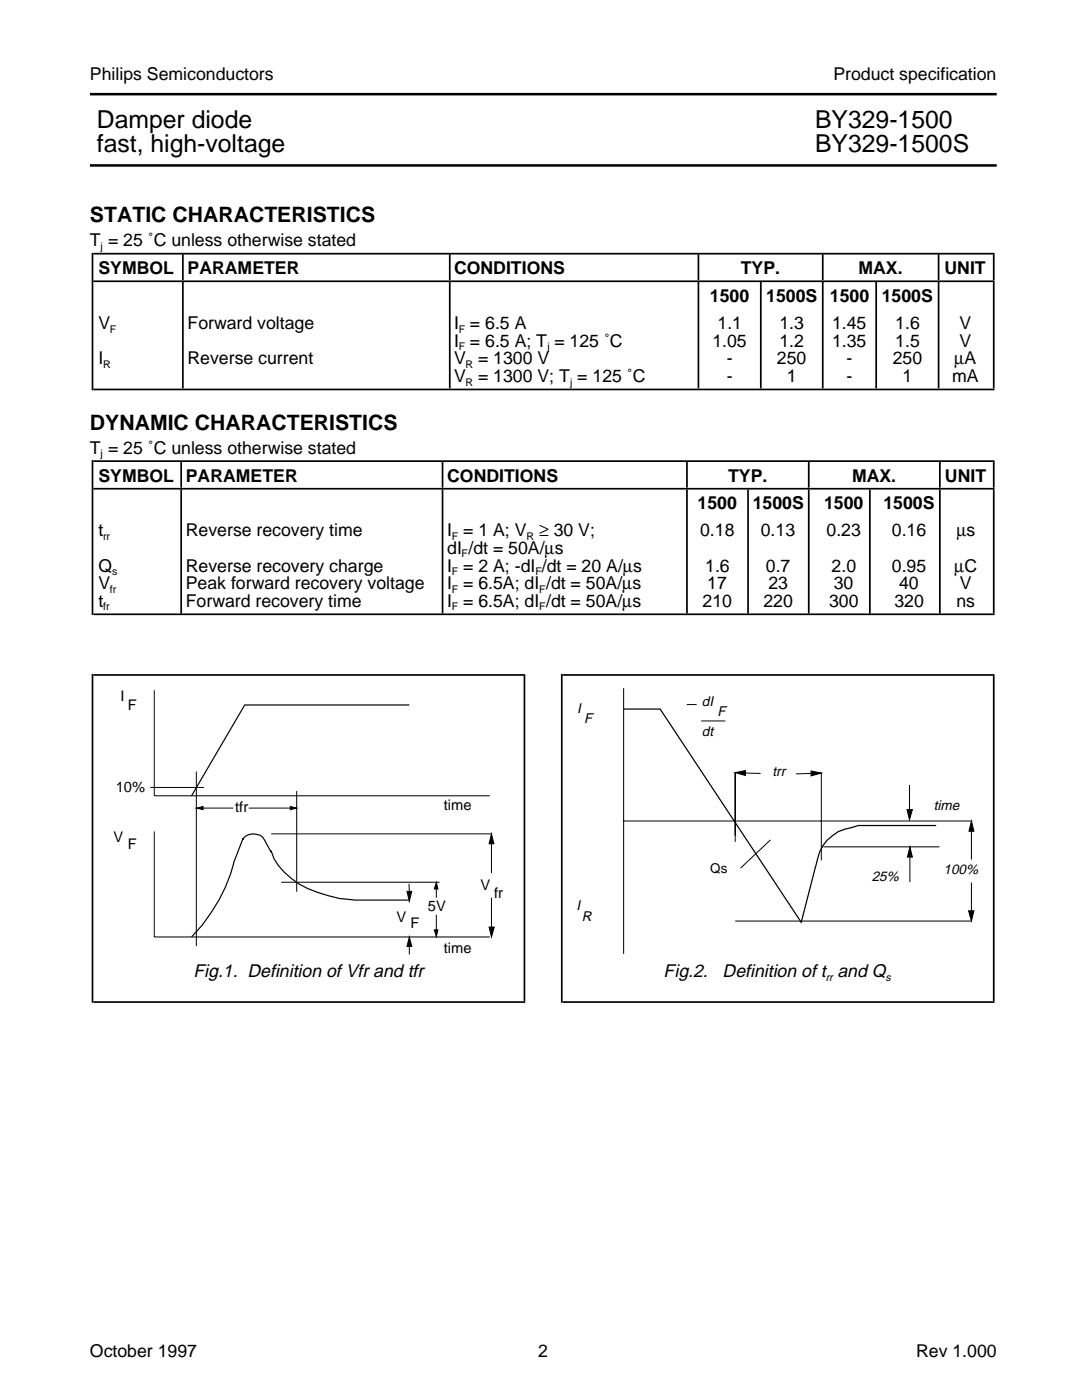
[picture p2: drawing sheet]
<svg xmlns="http://www.w3.org/2000/svg" width="216mm" height="279mm" viewBox="0 0 216 279" stroke-linecap="round" stroke-linejoin="round" font-family="sans-serif">
<g fill="none" stroke="#000" stroke-width=".2">
<path d="M30.8 137.8v21h67M124.4 137.3v53.1M30 157.2h10.7M39.2 154v34.8M59.2 157.9v20.1M137 140.6h2M139.9 143.9h4.8M146.7 154.2v13.8M148.7 154.3l3.1 .1M161.8 154.4h-3M163.9 154.2v17.5M181.5 156.6v5"/>
<path d="M30.8 165.9v21.1h67M40.5 161.3h6M49.6 161.3h8.3M54.1 166.4h44M56.1 176.1h31.6M81.6 176.4l.1 1.5M87.1 177.4v1.8M98.1 168.4v5.9M98.1 179.2v5.8M124.4 163.9h69.6M153.7 167.6l-5.9 5.7M164.3 169h23.2"/>
<path d="M181.6 171.1v4.9M193.8 165.9v5.6M193.8 176.1v5.7M81.7 188.9v1.6M87.1 182.6v3M146.7 183.8h13M159.9 183.8h33.9"/>
</g>
<g fill="#000" stroke="#000" stroke-width=".2">
<path d="M146.7 154.2l2-.4v1zM161.8 153.9l2.1 .4-2.1 .5zM39.2 161.3l1.3-.3v.6zM57.9 161l1.3 .3-1.3 .3zM81.2 177.9h1l-.5 2zM87.1 176.1l.3 1.3h-.7zM98.1 166.4l.4 2h-.9zM181 161.6h1.1l-.6 2zM181.6 169l.5 2.1h-1zM193.8 163.9l.5 2h-1zM81.7 187l.5 1.9h-1zM86.7 185.6h.7l-.3 1.3z"/>
<path d="M97.6 185h1l-.5 2zM193.3 181.8h1l-.5 2z"/>
</g>
<path d="M81.7 140.7h-32.9l-10.6 18.1M81.6 179.6h-10.8a27.2 27.2 0 0 1-11.2-3.2 14.6 14.6 0 0 1-4.9-5l-.6-1.5v.1l-1.4-2.5a2.53 2.53 0 0 0-4.2 0v-.2l-1.9 4.9a31.8 31.8 0 0 1-8.4 14.8" fill="none" stroke="#000" stroke-width=".24"/>
<path d="M124.4 141.5h7.3l28.2 42.6 2.9-11.4a8.6 8.6 0 0 1 4.4-6.7l4-1.2h15.6" fill="none" stroke="#000" stroke-width=".25"/>
<path d="M18.6 56.1h179.9M18.6 50.6h179.9M18.6 77.7h179.9M18.6 97.5h179.9M18.6 92h179.9M18.6 134.7h86.2M18.6 122.6h179.9M112.3 134.7h86.2M18.6 200h86.2M112.3 200h86.2" fill="none" stroke="#000" stroke-width=".34"/>
<path d="M104.5 167.3h.3M198.1 167.3h.4" fill="none" stroke="#000" stroke-width="64.9" stroke-linecap="butt"/>
<path d="M18.3 167.3h.3M111.9 167.3h.4" fill="none" stroke="#000" stroke-width="65.6" stroke-linecap="butt"/>
<path d="M36 110.1h.3M88.1 110.1h.4M136.9 110.1h.3M149.1 110.1h.3M161.2 110.1h.3M173.4 110.1h.3M187.4 110.1h.3M198.1 110.1h.4" fill="none" stroke="#000" stroke-width="24.7" stroke-linecap="butt"/>
<path d="M36.3 53.3h.4M89.6 53.3h.3M139.2 53.3h.3M164 53.3h.3M187.1 53.3h.4M198.1 53.3h.4M36 94.7h.3M88.1 94.7h.4M136.9 94.7h.3M161.2 94.7h.3M187.4 94.7h.3M198.1 94.7h.4" fill="none" stroke="#000" stroke-width="5.2" stroke-linecap="butt"/>
<path d="M18.3 107.3h.3" fill="none" stroke="#000" stroke-width="30.9" stroke-linecap="butt"/>
<path d="M36.3 66.9h.4M89.6 66.9h.3M139.2 66.9h.3M151.6 66.9h.4M164 66.9h.3M174.7 66.9h.3M187.1 66.9h.4M198.1 66.9h.4" fill="none" stroke="#000" stroke-width="21.3" stroke-linecap="butt"/>
<path d="M18.3 64.2h.3" fill="none" stroke="#000" stroke-width="27.4" stroke-linecap="butt"/>
<path d="M17.9 18.8h181M17.9 33h181" fill="none" stroke="#000" stroke-width=".51"/>
<g font-size="4.9">
<text x="19.3" y="25.5">Damper diode</text>
<text x="162.6" y="25.5">BY329-1500</text>
<text x="19.3" y="30.4">fast, high-voltage</text>
<text x="162.6" y="30.4">BY329-1500S</text>
</g>
<g font-size="4.2">
<text x="17.9" y="44.4">STATIC CHARACTERISTICS</text>
<text x="17.9" y="85.8">DYNAMIC CHARACTERISTICS</text>
</g>
<g font-size="3.6">
<text x="38.6" y="195.1">Fig.1. Definition of Vfr and tfr</text>
<text x="132.4" y="195.1">Fig.2.</text>
<text x="144.2" y="195.1">Definition of t and Q</text>
</g>
<g font-size="3.5">
<text x="17.9" y="16">Philips Semiconductors</text>
<text x="166.3" y="16">Product specification</text>
<text x="17.9" y="49.2">T = 25 ˚C unless otherwise stated</text>
<text x="19.6" y="54.7">SYMBOL</text>
<text x="37.4" y="54.7">PARAMETER</text>
<text x="90.6" y="54.7">CONDITIONS</text>
<text x="147.8" y="54.7">TYP.</text>
<text x="171.3" y="54.7">MAX.</text>
<text x="188.5" y="54.7">UNIT</text>
<text x="19.6" y="65.6">V</text>
<text x="37.4" y="65.6">Forward voltage</text>
<text x="90.6" y="65.6">I = 6.5 A</text>
<text x="141.6" y="60.2">1500</text>
<text x="143.2" y="65.6">1.1</text>
<text x="152.9" y="60.2">1500S</text>
<text x="155.5" y="65.6">1.3</text>
<text x="165.6" y="60.2">1500</text>
<text x="166" y="65.6">1.45</text>
<text x="175.9" y="60.2">1500S</text>
<text x="178.6" y="65.6">1.6</text>
<text x="191.4" y="65.6">V</text>
<text x="90.6" y="69.2">I = 6.5 A; T = 125 ˚C</text>
<text x="142.2" y="69.2">1.05</text>
<text x="155.5" y="69.2">1.2</text>
<text x="166" y="69.2">1.35</text>
<text x="178.6" y="69.2">1.5</text>
<text x="191.4" y="69.2">V</text>
<text x="19.6" y="72.7">I</text>
<text x="37.4" y="72.7">Reverse current</text>
<text x="90.6" y="72.7">V = 1300 V</text>
<text x="90.6" y="76.2">V = 1300 V; T = 125 ˚C</text>
<text x="145" y="72.7">-</text>
<text x="145" y="76.2">-</text>
<text x="155" y="72.7">250</text>
<text x="157" y="76.2">1</text>
<text x="168.9" y="72.7">-</text>
<text x="168.9" y="76.2">-</text>
<text x="178.1" y="72.7">250</text>
<text x="180.1" y="76.2">1</text>
<text x="190" y="76.2">mA</text>
<text x="190.4" y="72.7">µA</text>
<text x="17.9" y="90.6">T = 25 ˚C unless otherwise stated</text>
<text x="19.6" y="96.1">SYMBOL PARAMETER</text>
<text x="89.2" y="96.1">CONDITIONS</text>
<text x="139.2" y="101.6">1500</text>
<text x="145.3" y="96.1">TYP.</text>
<text x="150.2" y="101.6">1500S</text>
<text x="164.4" y="101.6">1500</text>
<text x="170" y="96.1">MAX.</text>
<text x="176.3" y="101.6">1500S</text>
<text x="188.6" y="96.1">UNIT</text>
<text x="19.6" y="107">t</text>
<text x="37.1" y="107">Reverse recovery time</text>
<text x="89.2" y="107">I = 1 A; V</text>
<text x="107.6" y="107">≥ 30 V;</text>
<text x="139.7" y="107">0.18</text>
<text x="151.8" y="107">0.13</text>
<text x="164.9" y="107">0.23</text>
<text x="178" y="107">0.16</text>
<text x="190.8" y="107">µs</text>
<text x="89.2" y="110.6">dI /dt = 50A/µs</text>
<text x="19.6" y="114.1">Q</text>
<text x="19.6" y="117.6">V</text>
<text x="37.1" y="114.1">Reverse recovery charge</text>
<text x="37.1" y="117.6">Peak forward recovery voltage</text>
<text x="89.2" y="117.6">I = 6.5A; dI /dt = 50A/µs</text>
<text x="89.2" y="114.1">I = 2 A; -dI /dt = 20 A/µs</text>
<text x="140.7" y="114.1">1.6</text>
<text x="141.1" y="117.6">17</text>
<text x="152.8" y="114.1">0.7</text>
<text x="153.3" y="117.6">23</text>
<text x="165.9" y="114.1">2.0</text>
<text x="166.4" y="117.6">30</text>
<text x="178" y="114.1">0.95</text>
<text x="179.4" y="117.6">40</text>
<text x="190.4" y="114.1">µC</text>
<text x="191.5" y="117.6">V</text>
<text x="19.6" y="121.2">t</text>
<text x="37.1" y="121.2">Forward recovery time</text>
<text x="89.2" y="121.2">I = 6.5A; dI /dt = 50A/µs</text>
<text x="140.2" y="121.2">210</text>
<text x="152.3" y="121.2">220</text>
<text x="165.4" y="121.2">300</text>
<text x="178.5" y="121.2">320</text>
<text x="190.8" y="121.2">ns</text>
<text x="17.9" y="270.8">October 1997</text>
<text x="107.4" y="270.8">2</text>
<text x="182.8" y="270.8">Rev 1.000</text>
</g>
<g font-size="2.9">
<text x="24.1" y="139.9">I</text>
<text x="25.5" y="141.7">F</text>
<text x="23.1" y="158.1">10%</text>
<text x="88.6" y="161.7">time</text>
<text x="46.9" y="162.1">tfr</text>
<text x="22.6" y="168.1">V</text>
<text x="25.5" y="169.5">F</text>
<text x="95.9" y="177.7">V</text>
<text x="98.6" y="179.2">fr</text>
<text x="79.1" y="184">V</text>
<text x="81.9" y="185.3">F</text>
<text x="85.4" y="181.8">5V</text>
<text x="88.6" y="190.2">time</text>
</g>
<g font-size="2.8">
<text x="115.2" y="142.4">I</text>
<text x="140.1" y="140.9">dI</text>
<text x="143.2" y="142.9">F</text>
<text x="116.6" y="144.3">F</text>
<text x="140.1" y="146.8">dt</text>
<text x="154.1" y="154.8">trr</text>
<text x="186.3" y="161.7">time</text>
<text x="174" y="175.8">25%</text>
<text x="188.3" y="174.5">100%</text>
<text x="115" y="181.7">I</text>
<text x="116.1" y="183.9">R</text>
</g>
<text font-size="2.7" x="141.7" y="174.1">Qs</text>
<g font-size="2.2">
<text x="164.8" y="195.7">rr</text>
<text x="176.7" y="195.7">s</text>
</g>
<g font-size="2.1">
<text x="20.1" y="49.9">j</text>
<text x="21.9" y="66.4">F</text>
<text x="91.5" y="66.4">F</text>
<text x="91.5" y="69.8">F</text>
<text x="109.2" y="69.8">j</text>
<text x="20.6" y="73.4">R</text>
<text x="92.9" y="73.4">R</text>
<text x="92.9" y="77">R</text>
<text x="113.8" y="77">j</text>
<text x="20.1" y="91.3">j</text>
<text x="20.6" y="107.8">rr</text>
<text x="90.2" y="107.8">F</text>
<text x="105.1" y="107.8">R</text>
<text x="92.1" y="111.3">F</text>
<text x="21.9" y="118.4">fr</text>
<text x="22.4" y="114.8">s</text>
<text x="90.2" y="114.8">F</text>
<text x="90.2" y="118.4">F</text>
<text x="106.8" y="114.8">F</text>
<text x="107.6" y="118.4">F</text>
<text x="20.6" y="121.8">fr</text>
<text x="90.2" y="121.8">F</text>
<text x="107.6" y="121.8">F</text>
</g>
</svg>
